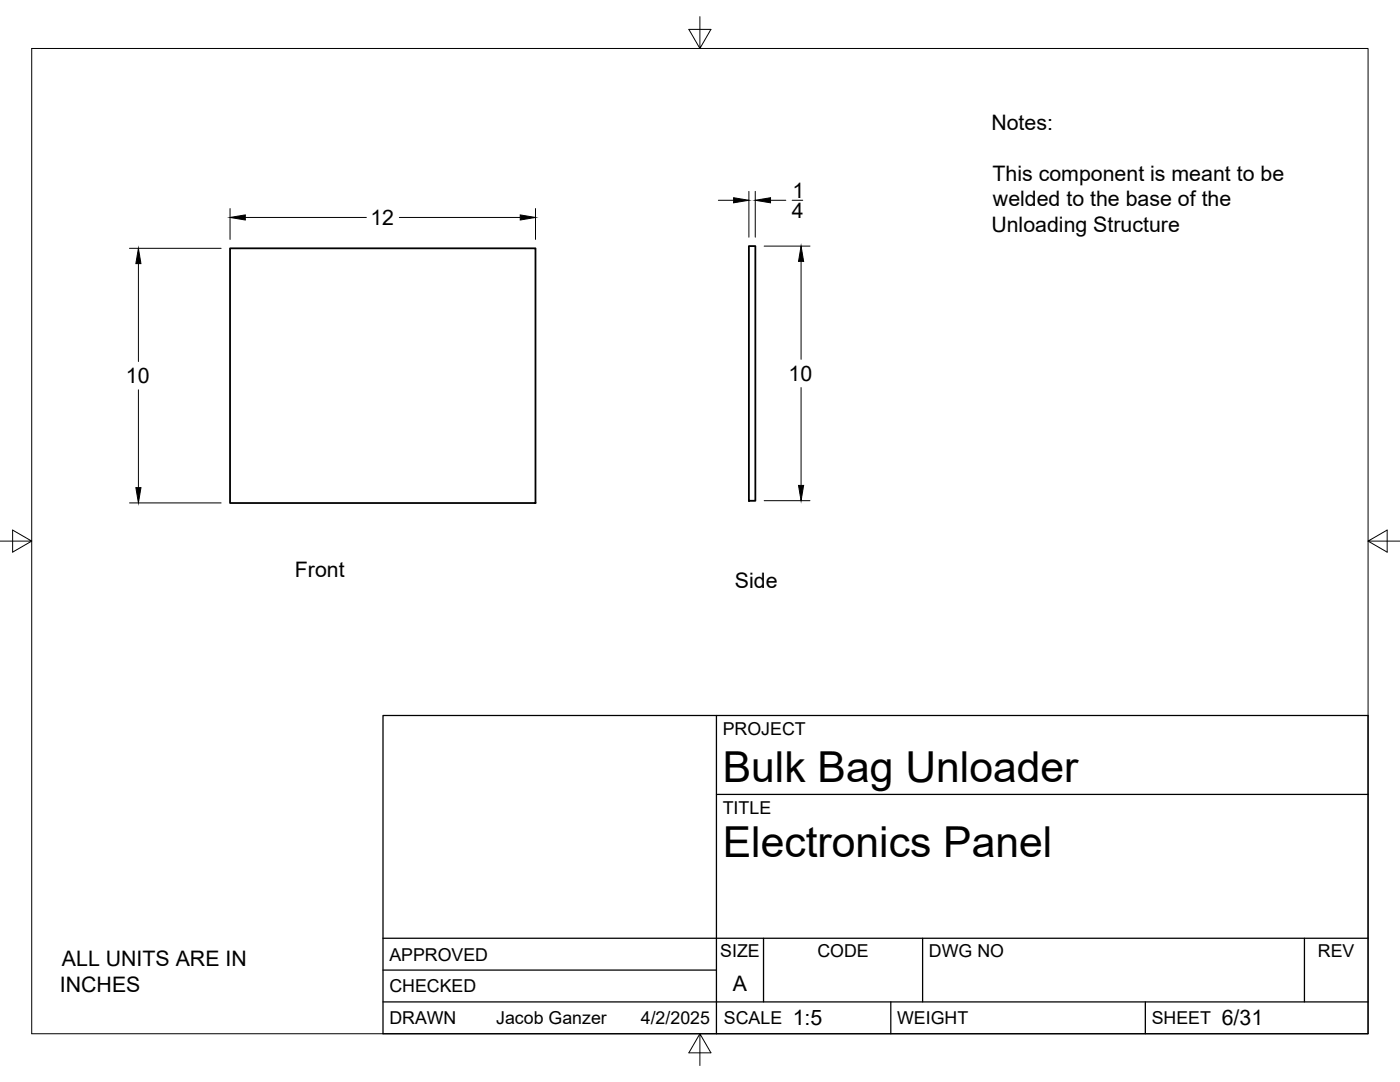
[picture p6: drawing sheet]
<svg xmlns="http://www.w3.org/2000/svg" width="279mm" height="216mm" viewBox="0 0 279 216" stroke-linecap="round" stroke-linejoin="round" font-family="sans-serif">
<!-- layer: Visible -->
<path d="M45.9 49.6h61v50.8h-61zM149.5 49.1h1.2v50.8h-1.2z" fill="none" stroke="#000" stroke-width=".36"/>
<!-- layer: Border -->
<path d="M6.3 9.7h266.7v196.6h-266.7zM139.7 3.3v6.4l2.2-3.8h-4.4l2.2 3.8M0 108h6.3l-3.8-2.2v4.4l3.8-2.2M273 108l3.8 2.2v-4.4l-3.8 2.2h6.4M139.7 206.3l-2.2 3.8h4.4l-2.2-3.8v6.3" fill="none" stroke="#000" stroke-width=".2"/>
<!-- layer: Titleblock -->
<path d="M76.4 142.8h196.6v63.5h-196.6zM143 158.5h130M143 142.8v63.5M76.4 199.9h196.6M76.4 193.6h66.6M76.4 187.2h196.6M152.4 187.2v12.7M177.8 199.9v6.4M184.1 187.2v12.7M228.6 199.9v6.4M260.3 187.2v12.7" fill="none" stroke="#000" stroke-width=".25"/>
<!-- layer: FD_Dimensions -->
<g fill="none" stroke="#000" stroke-width=".2">
<path d="M143.4 40h3M149.5 38.2v9.1M150.7 38.2v9.1M153.8 40h3M158.1 40h2.1M25.8 49.6h18.3M27.6 52.6v19.5M45.9 41.6v6.2M49 43.4h24.1M79.7 43.4h24.1M106.9 41.6v6.2M152.5 49.1h9.1"/>
<path d="M159.9 52.2v19.5M27.6 77.8v19.5M159.9 77.3v19.6M152.5 99.9h9.1M25.8 100.4h18.3"/>
</g>
<path d="M146.4 39.5l3.1 .5-3.1 .5zM150.7 40l3.1-.5v1zM27.6 49.6l.5 3h-1zM45.9 43.4l3.1-.5v1zM103.8 42.9l3.1 .5-3.1 .5zM159.9 49.1l.5 3.1h-1zM27.1 97.3h1l-.5 3.1zM159.4 96.9h1l-.5 3z" fill="#000" stroke="#000" stroke-width=".2"/>
<g font-size="8.5">
<text x="144.3" y="156">Bulk Bag Unloader</text>
<text x="144.3" y="171">Electronics Panel</text>
</g>
<g font-size="4.3">
<text x="197.8" y="25.9">Notes:</text>
<text x="158.1" y="39.5">1</text>
<text x="198.1" y="36">This component is meant to be</text>
<text x="198.2" y="41.1">welded to the base of the</text>
<text x="73.9" y="44.9">12</text>
<text x="158.1" y="43.5">4</text>
<text x="197.8" y="46.3">Unloading Structure</text>
<text x="25.1" y="76.5">10</text>
<text x="157.4" y="76">10</text>
<text x="58.9" y="115.1">Front</text>
<text x="146.7" y="117.4">Side</text>
<text x="12" y="197.8">INCHES</text>
<text x="12.4" y="192.7">ALL UNITS ARE IN</text>
<text x="146.3" y="197.7">A</text>
<text x="158.2" y="204.6">1:5</text>
<text x="243.8" y="204.6">6/31</text>
</g>
<g font-size="3.5">
<text x="144.3" y="146.6">PROJECT</text>
<text x="144.3" y="162.3">TITLE</text>
<text x="77.7" y="191.7">APPROVED</text>
<text x="143.7" y="191">SIZE</text>
<text x="163.1" y="191">CODE</text>
<text x="185.4" y="191">DWG NO</text>
<text x="263" y="191">REV</text>
<text x="77.7" y="198">CHECKED</text>
<text x="77.7" y="204.4">DRAWN</text>
<text x="99" y="204.4">Jacob Ganzer</text>
<text x="127.9" y="204.4">4/2/2025</text>
<text x="144.5" y="204.4">SCALE</text>
<text x="179" y="204.4">WEIGHT</text>
<text x="229.8" y="204.4">SHEET</text>
</g>
</svg>
